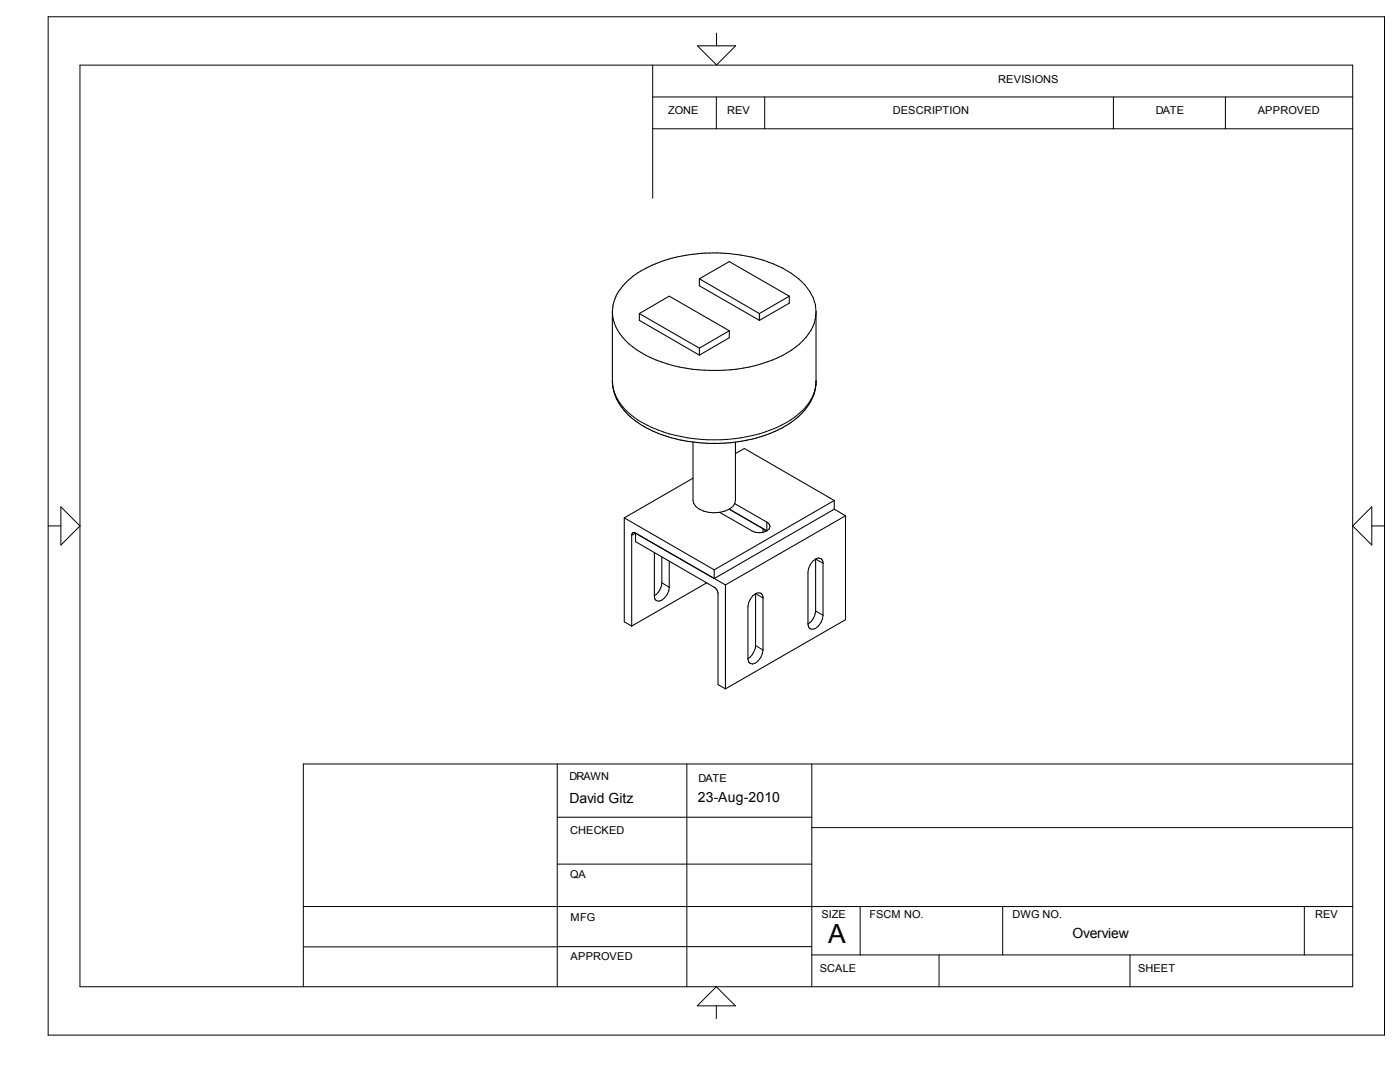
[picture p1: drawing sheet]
<svg xmlns="http://www.w3.org/2000/svg" width="279mm" height="216mm" viewBox="0 0 279 216" stroke-linecap="round" stroke-linejoin="round" font-family="sans-serif">
<g fill="none" stroke="#000" stroke-width=".2">
<path d="M9.6 3.3h266.7v203.2h-266.7zM16 13h254v183.9h-254zM130.3 19.3h139.7M130.3 13v26.6M139.2 9.1h7.6l-3.8 3.9zM143 19.3v6.4M143 6.6v2.5M152.6 19.3v6.4M222.2 19.3v6.4M244.6 19.3v6.4M130.3 25.7h139.7M122.2 76a9.7 9.7 0 0 0 5.1 7.8 31.1 31.1 0 0 0 23 3.1 20.5 20.5 0 0 0 10.5-5.7 8 8 0 0 0 2.1-5.2"/>
<path d="M9.6 104.9h2.5M12.1 101.1l3.9 3.8-3.9 3.9zM126.8 106.4l-.7 .4M132.1 116.3l1.5 .9M150.8 118.4l1.5 .9M152.3 105.5v.7M153 104.2v1.7M162.8 111.5l1.5 .9M273.8 101.1v7.7l-3.8-3.9zM273.8 104.9h2.5M150.8 128.8l1.5 .9M162.8 121.9l1.5 .9"/>
<path d="M111.2 152.4v44.5M137.1 152.4v44.5M162 152.4v44.5M270 152.4h-209.5v44.5M111.2 172.4h50.8M111.2 163.1h50.8M162 165.1h108M60.5 188.9h50.7M60.5 180.9h209.5M111.2 188.9h50.8M143 196.9l3.8 3.8h-7.7zM162 190.5h108"/>
<path d="M171.7 180.9v9.6M187.4 190.5v6.4M200.1 180.9v9.6M225.5 190.5v6.4M260.3 180.9v9.6M143 200.7v2.5"/>
</g>
<g fill="none" stroke="#000" stroke-width=".21">
<path d="M139.6 55.6v1.4l12 6.9M139.6 55.6l12 7M139.6 55.6l5.9-3.4 12 6.9M157.5 59.1v1.4l-5.9 3.4M157.5 59.1l-5.9 3.5M122.2 62.2v14a10.5 10.5 0 0 0 4.7 7.8 22.9 22.9 0 0 0 5.9 3l4.4 1.1 2.8 .3 3.6 .1 2.2-.2 3.1-.4 2-.5 2.9-1a19.3 19.3 0 0 0 5.6-3.3 9.6 9.6 0 0 0 2.1-2.6 7.9 7.9 0 0 0 1.4-3.7v-14.6M122.2 62.2a8.6 8.6 0 0 1 3.7-6.7 25.3 25.3 0 0 1 14.1-5 32.4 32.4 0 0 1 16.2 3 13.2 13.2 0 0 1 6.1 5.9l.4 1.4 .2 1.4M122.2 62.2a9.5 9.5 0 0 0 4.9 7.6 29.4 29.4 0 0 0 18.7 4 23.4 23.4 0 0 0 14.5-5.9 8 8 0 0 0 2.6-5.7M127.6 62.6l12 6.9M127.6 62.6v1.3l12 7M127.6 62.6l6-3.5 11.9 6.9M139.6 69.5v1.4"/>
<path d="M145.5 66v1.4l-5.9 3.5M145.5 66l-5.9 3.5M151.6 62.6v1.3M138.3 95.4l-13.7 7.9M138.3 88.2v11.7a2.68 2.68 0 0 0 2.1 2.1l1 .2h2.2M146.8 90.5l1.7-1 18 10.4M146.8 88.2v11.7l-.2 .6M166.5 99.9l-24 13.8M166.5 99.9v1.7M124.6 103.3l17.9 10.4M124.6 103.3v20.8l1.5 .8M126.8 106.4l-.3-.1h-.3l-.1 .5v18.1"/>
<path d="M126.8 106.4l18 10.3M126.8 106.4v1.7l15.7 9.1a1.55 1.55 0 0 1 .8 1.2v18.2l1.5 .9M130.6 110.2v8.9l.1 .4 .3 .3a1.83 1.83 0 0 0 2.1-1.1l.4-.8 .1-.7v-5.2M132.1 111.1v5.2a3.2 3.2 0 0 1-1.5 2.6M141.1 116.3l-15 8.6M143.6 102.2l6.4 3.7a3.2 3.2 0 0 0 3 0M144.8 116.7v20.8M145.5 101.6l7.5 4.3M145.5 101.6l6.8 3.9 .5 .5M145.5 101.6l-1.9 .6M146.6 100.5l6.8 3.9a.84 .84 0 0 1 .1 1.1l-.5 .4M146.6 100.5l-.4 .6-.7 .5"/>
<path d="M150.8 118.4v10.4a3.4 3.4 0 0 1-1.5 2.6M150.8 118.4l.5-.1 .5 .1 .5 .7v10.6a3.1 3.1 0 0 1-2.1 2.8l-.7-.3-.2-.8M150.8 118.4a3.5 3.5 0 0 0-1.5 2.7v10.3M162.8 111.5l.5-.2 .5 .2 .5 .7v10.6a2.99 2.99 0 0 1-2.1 2.8l-.7-.3-.3-.8M162.8 111.5a3.4 3.4 0 0 0-1.6 2.6v10.4M162.8 111.5v10.4a3.4 3.4 0 0 1-1.6 2.6M166.5 101.6l-24 13.8v-1.7M166.5 101.6l2.2 1.3M168.7 102.9l-23.9 13.8M168.7 102.9v20.8l-23.9 13.8"/>
</g>
<text font-size="5.3" x="165.3" y="188.3">A</text>
<g font-size="2.8">
<text x="113.7" y="160.2">David Gitz</text>
<text x="139.3" y="160.1">23-Aug-2010</text>
<text x="214" y="187.2">Overview</text>
</g>
<g font-size="2.2">
<text x="199.2" y="16.6">REVISIONS</text>
<text x="133.3" y="22.8">ZONE</text>
<text x="145.1" y="22.8">REV</text>
<text x="178.2" y="22.8">DESCRIPTION</text>
<text x="230.7" y="22.8">DATE</text>
<text x="251" y="22.8">APPROVED</text>
<text x="113.7" y="155.7">DRAWN</text>
<text x="139.4" y="156">DATE</text>
<text x="113.8" y="166.3">CHECKED</text>
<text x="113.8" y="175.2">QA</text>
<text x="113.9" y="183.7">MFG</text>
<text x="164" y="183.2">SIZE</text>
<text x="173.5" y="183.2">FSCM NO.</text>
<text x="202.1" y="183.2">DWG NO.</text>
<text x="262.5" y="183.2">REV</text>
<text x="113.9" y="191.6">APPROVED</text>
<text x="163.6" y="193.9">SCALE</text>
<text x="227.1" y="193.9">SHEET</text>
</g>
</svg>
